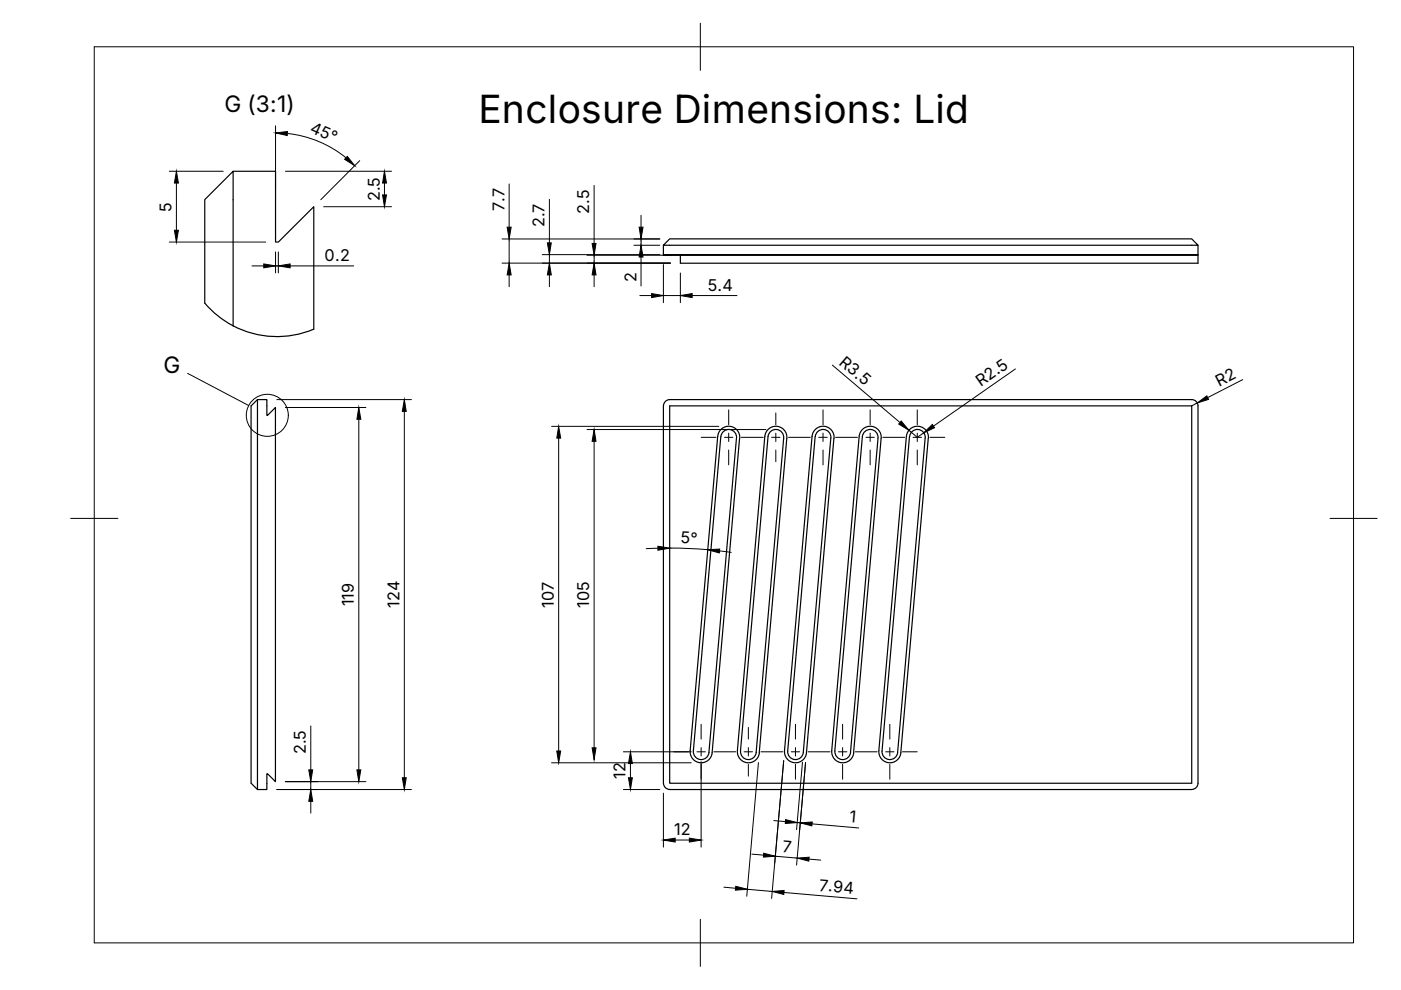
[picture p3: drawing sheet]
<svg xmlns="http://www.w3.org/2000/svg" width="297mm" height="210mm" viewBox="0 0 297 210" stroke-linecap="round" stroke-linejoin="round" font-family="sans-serif">
<!-- layer: Visible -->
<g fill="none" stroke="#000" stroke-width=".25">
<path d="M49.4 36.3h9v15h.6l7.5-7.5v26a20.1 20.1 0 0 1-23.1-5.5v-22l6-6v32.8M140.7 52v2h113.3M140.7 54v.1h3.6M142 50.6h110.7l1.3 1.4h-113.3zM254 52v3.8h-109.7v-1.7h109.7M54.6 84.7v82.7M54.6 84.7h2v3.4l1.8-1.7v79.3l-1.8-1.6v3.3h-2M54.6 84.7l-1.4 1.4v80l1.4 1.3M140.7 86.1v80a1.32 1.32 0 0 0 1.3 1.3h110.7a1.37 1.37 0 0 0 1.3-1.3v-80M140.7 86a1.32 1.32 0 0 1 1.3-1.3h110.7a1.32 1.32 0 0 1 1.3 1.3M142 86.1h110.7v80h-110.7zM152.8 92.6l-5.8 66.7"/>
<path d="M152.9 92.6a1.66 1.66 0 0 1 1.8-1.5 1.66 1.66 0 0 1 1.5 1.8l-5.9 66.6a1.65 1.65 0 0 1-1.8 1.5 1.65 1.65 0 0 1-1.5-1.8M156.8 92.9l-5.8 66.7M156.8 92.9a2.34 2.34 0 0 0-2.1-2.5 2.34 2.34 0 0 0-2.5 2.1l-5.9 66.7a2.34 2.34 0 0 0 2.2 2.5 2.34 2.34 0 0 0 2.5-2.1M162.8 92.6a1.66 1.66 0 0 1 1.8-1.5 1.66 1.66 0 0 1 1.6 1.8l-5.9 66.6a1.65 1.65 0 0 1-1.8 1.5 1.65 1.65 0 0 1-1.5-1.8l5.8-66.6M172.8 91.1a2.34 2.34 0 0 1 2.7-.5 2.34 2.34 0 0 1 1.3 2.3l-5.8 66.7a2.34 2.34 0 0 1-2.5 2.1 2.34 2.34 0 0 1-2.2-2.5l5.9-66.7 .1-.5zM172.8 92.6l-5.8 66.6a1.66 1.66 0 0 0 1.5 1.8 1.66 1.66 0 0 0 1.8-1.5l5.8-66.6M172.9 92.6a1.66 1.66 0 0 1 1.8-1.5 1.66 1.66 0 0 1 1.5 1.8M182.8 92.6l-5.8 66.7M182.8 92.6a1.66 1.66 0 0 1 1.8-1.5 1.66 1.66 0 0 1 1.6 1.8l-5.9 66.6a1.65 1.65 0 0 1-1.8 1.5 1.65 1.65 0 0 1-1.5-1.8M192.8 92.6l-5.8 66.6a1.66 1.66 0 0 0 1.5 1.8 1.66 1.66 0 0 0 1.8-1.5M192.9 92.6a1.66 1.66 0 0 1 1.8-1.5 1.66 1.66 0 0 1 1.5 1.8l-5.9 66.6M196.8 92.9l-5.8 66.7a2.34 2.34 0 0 1-2.5 2.1 2.34 2.34 0 0 1-2.2-2.5"/>
<path d="M196.8 92.9a2.34 2.34 0 0 0-2.1-2.5 2.34 2.34 0 0 0-2.5 2.1l-5.9 66.7M156.3 159.2l5.9-66.7a2.34 2.34 0 0 1 2.5-2.1 2.34 2.34 0 0 1 2.1 2.5l-5.8 66.7M156.3 159.2a2.34 2.34 0 0 0 2.2 2.5 2.34 2.34 0 0 0 2.5-2.1M181 159.6a2.34 2.34 0 0 1-2.5 2.1 2.34 2.34 0 0 1-2.2-2.5l5.9-66.7a2.34 2.34 0 0 1 2.5-2.1 2.34 2.34 0 0 1 2.1 2.5l-5.8 66.7"/>
</g>
<!-- layer: BORDER -->
<path d="M20 9.9h267v190h-267zM148.5 4.9v10M15 109.9h10M282 109.9h10M148.5 194.9v10" fill="none" stroke="#000" stroke-width=".21"/>
<!-- layer: FD_Dimensions -->
<g fill="none" stroke="#000" stroke-width=".21">
<path d="M35.9 36.3h11.4M37.4 38.8v10M58.4 26.7v13.5M60.5 36.3h22.5M60.9 28.3a23.7 23.7 0 0 1 12.5 5.1M76.3 34.1l-8.3 8.2M81.5 38.8v2.5M107.9 39v9.2M126 39.3v12.3M35.9 51.3h20.4M53.4 56.4h2.5M58.4 53.4v4.5"/>
<path d="M58.4 56.4h.6M59 53.4v4.5M61.5 56.4h13.5M68.6 43.8h14.4M106.4 55.8h35.8M106.4 50.7h33.5M107.9 50.7v5.1M107.9 58.3v2.5M115 54h24.9M116.5 42.3v9.2M116.5 54v1.8M116.5 58.3v2.5"/>
<path d="M124.5 54.1h17.7M126 54.1v1.7M126 58.3v2.5M134.4 52h5.5M135.9 45.6v2.6M135.9 50.7v1.3M135.9 54.5v6.1M140.7 56.1v8.1M144.3 57.9v6.3M135.7 62.7h2.5M140.7 62.7h3.6M146.7 62.7h9.6"/>
<path d="M176.5 77.4l14.3 12.2M215.3 78.2l-17.4 12.2M58.7 84.7h28.5M60.5 86.4h17.1M76.1 88.9v74.3M85.7 87.2v77.7M116.9 90.4h35.5M118.4 92.9v66.3M124.5 91.1h37.9M126 93.6v65M192.7 91.2l1.8 1.5 1.4-.9M253.8 85.4l-1.2 .7"/>
<path d="M263.5 80.5l-7.4 3.8M139.5 116.2l-2.5 .1M142 116.2l8.1 .4M152.6 116.8l2.4 .3M65.9 153.9v9.3M132.2 159.4h14.4M58.7 167.4h28.5M60.5 165.7h17.1M65.9 165.7v1.7M65.9 169.9v2.5M116.9 161.7h29.7M132.2 167.4h7.7"/>
<path d="M133.7 161.9v3M140.7 168.2v11.4M143.2 178.1h3M148.7 161.5v18.1M160.8 161.7l-2.5 28.3M164 174l2.5 .2M166.2 161.3l-2.6 29.2M169 174.4l.7 .1M169.5 176l1.3-14.3-1.9 21.7M170.1 161.6l-1.2 14.3M172.2 174.7l9.9 .8M153.5 188.1l2.5 .2"/>
<path d="M158.5 188.5l5.2 .5M159.4 181.1l2.5 .2M164.4 181.5l4.6 .4M166.2 189.2l15.5 1.4M171.5 182.2l2.5 .2"/>
</g>
<g fill="#000" stroke="#000" stroke-width=".21">
<path d="M37.4 36.3l.4 2.5h-.8zM58.4 28.2l2.5-.3v.8zM73.6 33.2l1.6 1.9-2.1-1.3zM81.5 36.3l.4 2.5h-.8zM37 48.8h.8l-.4 2.5zM55.9 56l2.5 .4-2.5 .4zM59 56.4l2.5-.4v.8zM81.1 41.3h.8l-.4 2.5zM107.9 55.8l.5 2.5h-.9zM107.5 48.2h.9l-.5 2.5zM116.5 55.8l.4 2.5h-.8zM116.1 51.5h.8l-.4 2.5z"/>
<path d="M126 55.8l.4 2.5h-.9zM125.5 51.6h.9l-.4 2.5zM135.5 48.2h.8l-.4 2.5zM135.9 52l.4 2.5h-.8zM138.2 62.2l2.5 .5-2.5 .4zM144.3 62.7l2.4-.5v.9zM76.1 86.4l.4 2.5h-.8zM85.7 84.7l.4 2.5h-.8zM118.4 90.4l.5 2.5h-.9zM126 91.1l.4 2.5h-.9zM191.1 89.3l1.6 1.9-2.2-1.3zM195.9 91.8l1.8-1.8 .4 .7z"/>
<path d="M253.8 85.4l2.1-1.5 .3 .8zM139.5 115.8l2.5 .4-2.5 .5zM150.1 116.6l2.5-.2-.1 .8zM118 159.2h.9l-.5 2.5zM125.5 158.6h.9l-.4 2.5zM65.9 167.4l.4 2.5h-.8zM65.5 163.2h.8l-.4 2.5zM75.7 163.2h.8l-.4 2.5zM85.3 164.9h.8l-.4 2.5zM133.7 159.4l.4 2.5h-.9zM133.2 164.9h.9l-.4 2.5zM140.7 178.1l2.5-.4v.8z"/>
<path d="M146.2 177.7l2.5 .4-2.5 .4zM166.6 173.8l2.4 .6-2.5 .2zM169.7 174.5l2.5-.2-.1 .8zM156 187.9l2.5 .6-2.6 .2zM161.9 180.9l2.5 .6-2.5 .2zM163.7 189l2.5-.2v.8zM169 181.9l2.6-.1-.1 .8z"/>
</g>
<!-- layer: Detail Boundary -->
<g fill="none" stroke="#000" stroke-width=".21">
<path d="M39.8 79.2l12.9 6.8"/>
<circle cx="56.7" cy="88.1" r="4.5"/>
</g>
<!-- layer: Smart Centers -->
<g fill="none" stroke="#000" stroke-width=".21">
<path d="M148.7 92.7h3.1M153.6 92.7h1.8M154.5 86.9v3.2M154.5 91.8v1.8M154.5 95.4v3.2M157.2 92.7h4.6M163.6 92.7h1.8M164.5 87.6v2.5M164.5 91.8v1.8M164.5 95.4v2.5M167.2 92.7h4.6M173.6 92.7h1.8"/>
<path d="M174.5 86.9v3.2M174.5 91.8v1.8M174.5 95.4v3.2M177.2 92.7h4.6M183.6 92.7h1.8M184.5 86.9v3.2M184.5 91.8v1.8M184.5 95.4v3.2M187.2 92.7h4.6M193.6 92.7h1.8M194.5 86.9v3.2M194.5 91.8v1.8"/>
<path d="M194.5 95.4v3.2M197.2 92.7h3.1M142.8 159.4h3.2M147.8 159.4h1.7M148.7 153.6v3.1M148.7 158.5v1.8M151.3 159.4h4.7M157.8 159.4h1.8M158.7 154.2v2.5M158.7 158.5v1.8M161.3 159.4h4.7M167.8 159.4h1.7"/>
<path d="M168.7 153.6v3.1M168.7 158.5v1.8M171.3 159.4h4.7M177.8 159.4h1.8M178.6 153.6v3.1M178.6 158.5v1.8M181.3 159.4h4.7M187.8 159.4h1.7M188.7 153.6v3.1M188.7 158.5v1.8M191.3 159.4h3.2M148.7 162.1v3.1"/>
<path d="M158.7 162.1v2.5M168.7 162.1v3.1M178.6 162.1v3.1M188.7 162.1v3.1"/>
</g>
<text font-size="8.2" x="101.5" y="26.2">Enclosure Dimensions: Lid</text>
<g font-size="4.8">
<text x="47.6" y="23.7">G (3:1)</text>
<text x="34.6" y="79.1">G</text>
</g>
<g font-size="3.4">
<text x="65.6" y="28" transform="rotate(23 65.6 28)">45°</text>
<text x="36.4" y="44.9" transform="rotate(-90 36.4 44.9)">5</text>
<text x="80.5" y="42.7" transform="rotate(-90 80.5 42.7)">2.5</text>
<text x="106.9" y="44.8" transform="rotate(-90 106.9 44.8)">7.7</text>
<text x="124.9" y="45.3" transform="rotate(-90 124.9 45.3)">2.5</text>
<text x="115.4" y="48.2" transform="rotate(-90 115.4 48.2)">2.7</text>
<text x="68.8" y="55.3">0.2</text>
<text x="134.9" y="59.9" transform="rotate(-90 134.9 59.9)">2</text>
<text x="150.1" y="61.6">5.4</text>
<text x="177.7" y="77.1" transform="rotate(40 177.7 77.1)">R3.5</text>
<text x="207.9" y="82.1" transform="rotate(-35 207.9 82.1)">R2.5</text>
<text x="258.5" y="82" transform="rotate(-27 258.5 82)">R2</text>
<text x="144.3" y="115.2" transform="rotate(2 144.3 115.2)">5°</text>
<text x="75" y="128.6" transform="rotate(-90 75 128.6)">119</text>
<text x="84.7" y="128.9" transform="rotate(-90 84.7 128.9)">124</text>
<text x="117.4" y="128.9" transform="rotate(-90 117.4 128.9)">107</text>
<text x="124.9" y="128.9" transform="rotate(-90 124.9 128.9)">105</text>
<text x="64.9" y="160" transform="rotate(-90 64.9 160)">2.5</text>
<text x="132.7" y="165.1" transform="rotate(-90 132.7 165.1)">12</text>
<text x="142.9" y="177.1">12</text>
<text x="180" y="174.4" transform="rotate(5 180 174.4)">1</text>
<text x="165.8" y="180.7" transform="rotate(5 165.8 180.7)">7</text>
<text x="173.6" y="188.8" transform="rotate(5 173.6 188.8)">7.94</text>
</g>
</svg>
